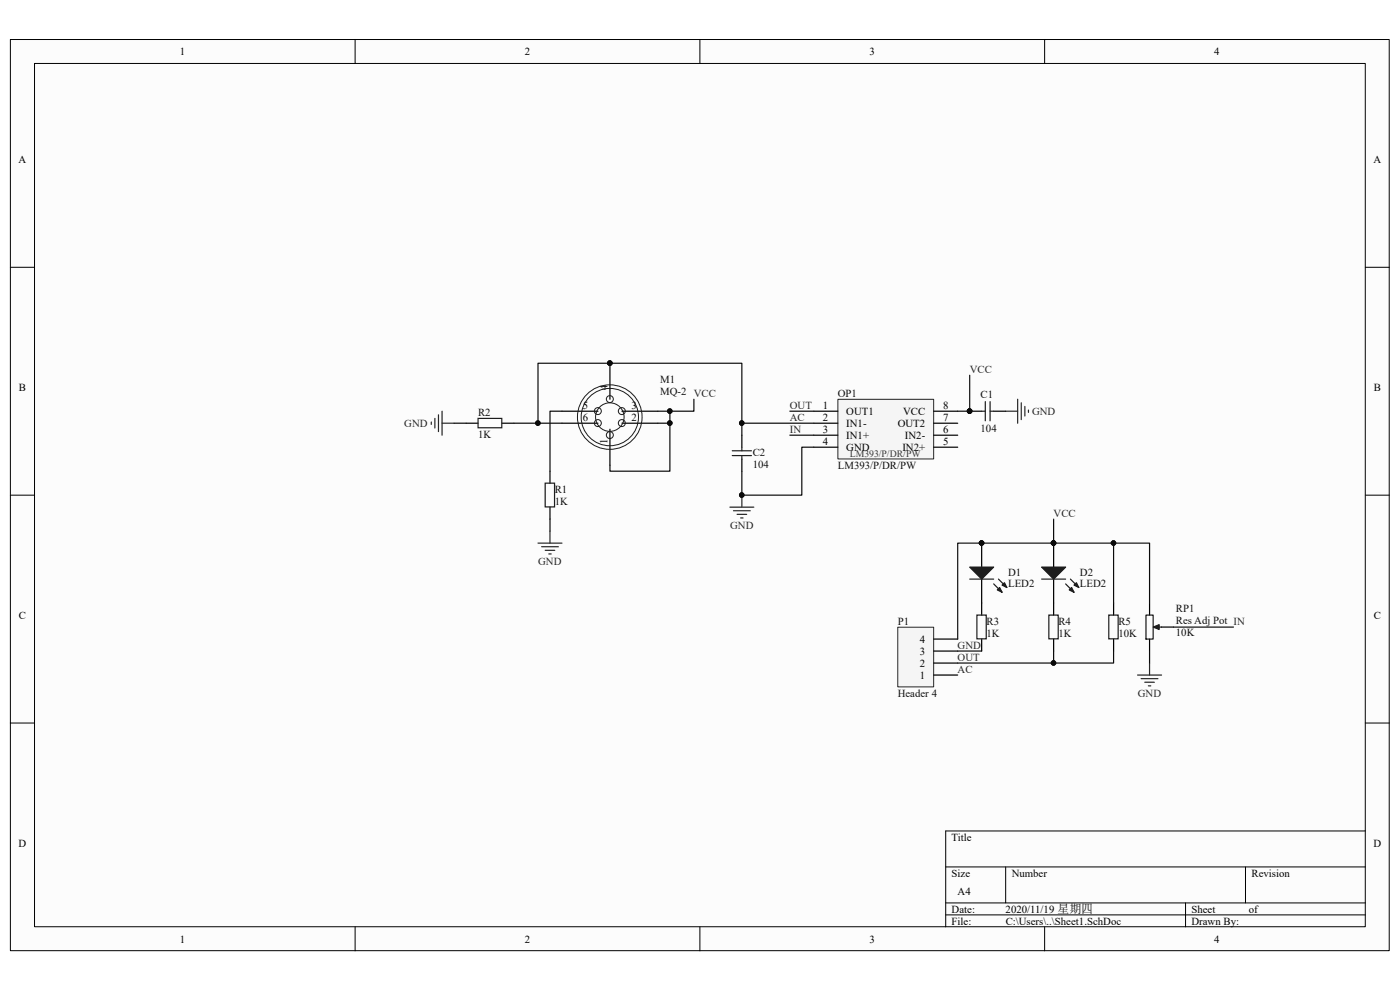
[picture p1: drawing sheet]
<svg xmlns="http://www.w3.org/2000/svg" width="297mm" height="210mm" viewBox="0 0 297 210" stroke-linecap="round" stroke-linejoin="round" font-family="sans-serif">
<path d="M2.2 8.4h292.5v193.3h-292.5z" fill="#fcfcfc"/>
<path d="M2.2 8.4h292.5v193.3h-292.5z" fill="none" stroke="#000" stroke-width=".21"/>
<path d="M7.4 13.5h282.2v183.1h-282.2z" fill="#fcfcfc"/>
<g fill="none" stroke="#000" stroke-width=".21">
<path d="M7.3 13.5h282.3v183.1h-282.3zM75.3 8.4v5.1M148.5 8.4v5.1M221.6 8.4v5.1M2.2 56.7h5.1M289.7 56.7h5.1M2.2 105h5.1M289.7 105h5.1M2.2 153.4h5.1M289.7 153.4h5.1M289.7 176.3h-89.1v20.3M75.3 196.6v5.1"/>
<path d="M148.5 196.6v5.1M200.6 183.9h89.1M200.6 191.5h89.1M200.6 194.1h89.1M213.4 183.9v7.6M221.6 196.6v5.1M251.5 191.5v5.1M264.2 183.9v7.6"/>
</g>
<g fill="none" stroke="#000" stroke-width=".25">
<path d="M129.4 77.1v7.6M98.9 89.8h2.5M106.5 89.8h2.5M116.7 100v2.5M119.2 87.2h7.7M119.2 89.8h7.7M129.4 91.1v7.6M131.9 87.2h7.7M131.9 89.8h7.7M157.4 92.3v2.6M157.4 97.4v2.6M205.7 87.2h2.6"/>
<path d="M210.8 87.2h2.6M116.7 107.6v2.5"/>
</g>
<g fill="#0e0e0e" stroke="#0e0e0e" stroke-width=".21">
<circle cx="129.4" cy="77" r=".48"/>
<circle cx="205.7" cy="87.2" r=".48"/>
<circle cx="157.4" cy="105" r=".48"/>
</g>
<g fill="none" stroke="#1c1c1c" stroke-width=".21">
<circle cx="126.8" cy="89.8" r=".74"/>
<circle cx="126.8" cy="87.2" r=".74"/>
<circle cx="129.4" cy="88.5" r="6.9"/>
<circle cx="129.4" cy="88.5" r="6.1"/>
<circle cx="129.4" cy="88.5" r="3"/>
<circle cx="129.4" cy="92.3" r=".74"/>
<circle cx="129.4" cy="84.7" r=".74"/>
<circle cx="131.9" cy="87.2" r=".74"/>
<circle cx="131.9" cy="89.8" r=".74"/>
</g>
<g fill="none" stroke="#262626" stroke-width=".25">
<path d="M91.5 89.5v.5M92.3 88.8v2M93 88v3.6M93.8 87.2v5.1M93.8 89.8h2.5M213.4 87.2h2.5M215.9 84.7v5.1M216.7 85.5v3.5M217.4 86.2v2.1M218.2 87v.5M114.1 115.2h5.1M114.9 116h3.6"/>
<path d="M115.7 116.7h2M116.4 117.5h.5M116.7 112.7v2.5M154.8 107.6h5.1M155.6 108.3h3.6M156.4 109.1h2M157.1 109.9h.5M157.4 105v2.6"/>
</g>
<path d="M101.4 88.8h5.1v1.9h-5.1zM155.4 96.6h4M155.4 95.6h4M157.4 94.9v.7M157.4 96.6v.8M208.3 87.2h.7M209 85.2v4.1M210 87.2h.8M210 85.2v4.1M115.7 102.5h1.9v5h-1.9z" fill="none" stroke="#1c1c1c" stroke-width=".25"/>
<path d="M190.5 133.1h7.6v12.6h-7.6z" fill="#f5f5f5"/>
<path d="M190.5 133.1h7.6v12.6h-7.6z" fill="none" stroke="#262626" stroke-width=".21"/>
<path d="M208.3 115.2v5.1M198.1 138.1h5.1M198.1 135.6h5.1M208.3 122.9v5M198.1 143.2h5.1M198.1 140.7h5.1" fill="none" stroke="#000" stroke-width=".25"/>
<circle cx="208.2" cy="115.2" r=".48" fill="#0e0e0e" stroke="#0e0e0e" stroke-width=".21"/>
<path d="M205.7 120.3h5.1l-2.5 2.6z" fill="#1c1c1c"/>
<path d="M205.7 120.3h5.1l-2.5 2.6zM210.8 123.9l1.8 1.8M211.8 122.9l1.8 1.7" fill="none" stroke="#1c1c1c" stroke-width=".25"/>
<path d="M212.1 124.6l.5 1.1-1-.6z" fill="#1c1c1c"/>
<path d="M212.1 124.6l.5 1.1-1-.6z" fill="none" stroke="#1c1c1c" stroke-width=".25"/>
<path d="M213.1 123.6l.5 1-1-.5z" fill="#1c1c1c"/>
<path d="M205.7 122.9h5.1M213.1 123.6l.5 1-1-.5z" fill="none" stroke="#1c1c1c" stroke-width=".25"/>
<g fill="#0e0e0e" stroke="#0e0e0e" stroke-width=".21">
<circle cx="208.2" cy="115.2" r=".48"/>
<circle cx="223.5" cy="115.2" r=".48"/>
</g>
<path d="M223.5 115.2v5.1M223.5 122.9v5" fill="none" stroke="#000" stroke-width=".25"/>
<path d="M221 120.3h5.1l-2.6 2.6z" fill="#1c1c1c"/>
<path d="M221 120.3h5.1l-2.6 2.6zM226.1 123.9l1.8 1.8M227.1 122.9l1.8 1.7" fill="none" stroke="#1c1c1c" stroke-width=".25"/>
<path d="M227.3 124.6l.6 1.1-1.1-.6z" fill="#1c1c1c"/>
<path d="M227.3 124.6l.6 1.1-1.1-.6z" fill="none" stroke="#1c1c1c" stroke-width=".25"/>
<path d="M228.4 123.6l.5 1-1-.5z" fill="#1c1c1c"/>
<path d="M207.2 130.5h2v5h-2zM221 122.9h5.1M222.5 130.5h2v5h-2zM228.4 123.6l.5 1-1-.5zM235.2 130.5h2v5h-2zM245.2 133h1.2" fill="none" stroke="#1c1c1c" stroke-width=".25"/>
<circle cx="223.5" cy="115.2" r=".48" fill="#0e0e0e" stroke="#0e0e0e" stroke-width=".21"/>
<path d="M208.3 127.9v2.6M208.3 135.6v2.5M223.5 127.9v2.6M223.5 135.6v2.5M236.2 127.9v2.6M236.2 135.6v2.5M243.9 127.9v2.6M243.9 135.6v2.5" fill="none" stroke="#000" stroke-width=".25"/>
<path d="M244.6 133l1.3-.5v1z" fill="#1c1c1c"/>
<path d="M243.1 130.5h1.5v5.1h-1.5zM244.6 133l1.3-.5v1z" fill="none" stroke="#1c1c1c" stroke-width=".25"/>
<path d="M246.4 133h2.6" fill="none" stroke="#000" stroke-width=".25"/>
<path d="M241.3 143.2h5.1M242.1 144h3.6M242.9 144.7h2M243.6 145.5h.5M243.9 140.7v2.5" fill="none" stroke="#262626" stroke-width=".25"/>
<path d="M177.8 84.8h20.3v12.6h-20.3z" fill="#f5f5f5"/>
<path d="M177.8 84.7h20.3v12.7h-20.3z" fill="none" stroke="#262626" stroke-width=".21"/>
<path d="M172.6 87.2h5.1M172.6 89.8h5.1M172.6 92.3h5.1M172.6 94.9h5.1M198.1 87.2h5.1M198.1 89.8h5.1M198.1 92.3h5.1M198.1 94.9h5.1" fill="none" stroke="#000" stroke-width=".25"/>
<g fill="none" stroke="#0e0e0e" stroke-width=".25">
<path d="M205.7 79.6v7.6h-2.5M96.3 89.8h2.6M109 89.8h5.1v-12.7h43.3v12.7h15.2M114.1 89.8h5.1M119.2 87.2h-2.5v12.8M139.6 87.2h2.5v2.6h-2.5M142.1 89.8v10.2h-12.7v-1.3M147.2 84.7v2.5h-5.1M157.4 89.8v2.5M167.6 87.2h5M167.6 92.3h5M172.6 94.9h-2.5v10.1h-12.7v-5"/>
<path d="M116.7 110.1v2.6M223.5 110.1v5.1M236.2 115.2h7.7v12.7M203.2 138.1h5.1M223.5 138.1v2.6h-20.3M236.2 138.1v2.6h-12.7M236.2 127.9v-12.7h-33v20.4M243.9 138.1v2.6M249 133h12.7"/>
</g>
<g fill="#0e0e0e" stroke="#0e0e0e" stroke-width=".21">
<circle cx="205.7" cy="87.2" r=".48"/>
<circle cx="142.1" cy="89.8" r=".48"/>
<circle cx="114.1" cy="89.8" r=".48"/>
<circle cx="157.4" cy="89.8" r=".48"/>
<circle cx="223.5" cy="140.6" r=".48"/>
<circle cx="236.2" cy="115.2" r=".48"/>
<circle cx="223.5" cy="115.2" r=".48"/>
<circle cx="208.2" cy="115.2" r=".48"/>
<circle cx="157.4" cy="105" r=".48"/>
<circle cx="129.4" cy="77" r=".48"/>
<circle cx="142.1" cy="87.2" r=".48"/>
</g>
<g font-size="2.3">
<text x="38.2" y="11.7">1</text>
<text x="111.3" y="11.7">2</text>
<text x="184.5" y="11.7">3</text>
<text x="257.6" y="11.7">4</text>
<text x="3.9" y="34.6">A</text>
<text x="291.4" y="34.6">A</text>
<text x="4" y="82.9">B</text>
<text x="128.9" y="82.6" transform="rotate(-90 128.9 82.6)">4</text>
<text x="291.5" y="82.9">B</text>
<text x="123.7" y="86.7">5</text>
<text x="123.7" y="89.3">6</text>
<text x="134" y="86.7">3</text>
<text x="134" y="89.3">2</text>
<text x="174.5" y="86.7">1</text>
<text x="174.5" y="89.3">2</text>
<text x="179.5" y="88">OUT1</text>
<text x="191.6" y="88">VCC</text>
<text x="200.1" y="89.3">7</text>
<text x="200.1" y="86.7">8</text>
<text x="128.9" y="94.2" transform="rotate(-90 128.9 94.2)">1</text>
<text x="174.5" y="91.8">3</text>
<text x="174.5" y="94.4">4</text>
<text x="179.5" y="90.6">IN1-</text>
<text x="179.5" y="93.1">IN1+</text>
<text x="179.5" y="95.6">GND</text>
<text x="190.5" y="90.6">OUT2</text>
<text x="191.4" y="95.6">IN2+</text>
<text x="192" y="93.1">IN2-</text>
<text x="200.1" y="94.4">5</text>
<text x="200.1" y="91.8">6</text>
<text x="4" y="131.3">C</text>
<text x="291.5" y="131.3">C</text>
<text x="195.2" y="136.4">4</text>
<text x="195.2" y="144">1</text>
<text x="195.2" y="141.4">2</text>
<text x="195.2" y="138.9">3</text>
<text x="3.9" y="179.6">D</text>
<text x="201.9" y="178.3">Title</text>
<text x="291.4" y="179.6">D</text>
<text x="201.9" y="186">Size</text>
<text x="214.6" y="186">Number</text>
<text x="265.5" y="186">Revision</text>
<text x="203.2" y="189.8">A4</text>
<text x="201.9" y="193.6">Date:</text>
<text x="201.9" y="196.1">File:</text>
<text x="213.3" y="193.6">2020/11/19 星期四</text>
<text x="213.4" y="196.1">C:\Users\..\Sheet1.SchDoc</text>
<text x="252.8" y="196.1">Drawn By:</text>
<text x="252.8" y="193.6">Sheet</text>
<text x="265" y="193.6">of</text>
<text x="38.2" y="199.9">1</text>
<text x="111.3" y="199.9">2</text>
<text x="184.5" y="199.9">3</text>
<text x="257.6" y="199.9">4</text>
</g>
<g font-size="2.3" fill="#0e0e0e">
<text x="140.1" y="81.2">M1</text>
<text x="140.1" y="83.7">MQ-2 VCC</text>
<text x="101.4" y="88.3">R2</text>
<text x="177.8" y="84.2">OP1</text>
<text x="208" y="84.5">C1</text>
<text x="101.4" y="92.8">1K</text>
<text x="208" y="91.6">104</text>
<text x="159.7" y="99.2">104</text>
<text x="159.7" y="96.6">C2</text>
<text x="177.8" y="99.4">LM393/P/DR/PW</text>
<text x="117.7" y="107.1">1K</text>
<text x="117.7" y="104.6">R1</text>
<text x="213.9" y="122.1">D1</text>
<text x="213.9" y="124.6">LED2</text>
<text x="229.1" y="122.1">D2</text>
<text x="229.1" y="124.6">LED2</text>
<text x="249.5" y="129.8">RP1</text>
<text x="190.5" y="132.5">P1</text>
<text x="209.3" y="135.1">1K</text>
<text x="209.3" y="132.5">R3</text>
<text x="224.5" y="135.1">1K</text>
<text x="224.5" y="132.5">R4</text>
<text x="237.3" y="135.1">10K</text>
<text x="237.3" y="132.5">R5</text>
<text x="249.5" y="134.8">10K</text>
<text x="249.5" y="132.3">Res Adj Pot IN</text>
<text x="190.5" y="147.8">Header 4</text>
</g>
<g font-size="2.3" fill="#262626">
<text x="205.7" y="79.1">VCC</text>
<text x="167.6" y="86.7">OUT</text>
<text x="167.6" y="89.3">AC</text>
<text x="218.9" y="88">GND</text>
<text x="85.8" y="90.6">GND</text>
<text x="167.6" y="91.8">IN</text>
<text x="154.9" y="112.2">GND</text>
<text x="223.5" y="109.6">VCC</text>
<text x="114.2" y="119.8">GND</text>
<text x="203.2" y="137.6">GND</text>
<text x="203.2" y="142.7">AC</text>
<text x="203.2" y="140.2">OUT</text>
<text x="241.4" y="147.8">GND</text>
</g>
<text font-size="2.1" fill="#393939" x="180.3" y="96.9">LM393/P/DR/PW</text>
</svg>
